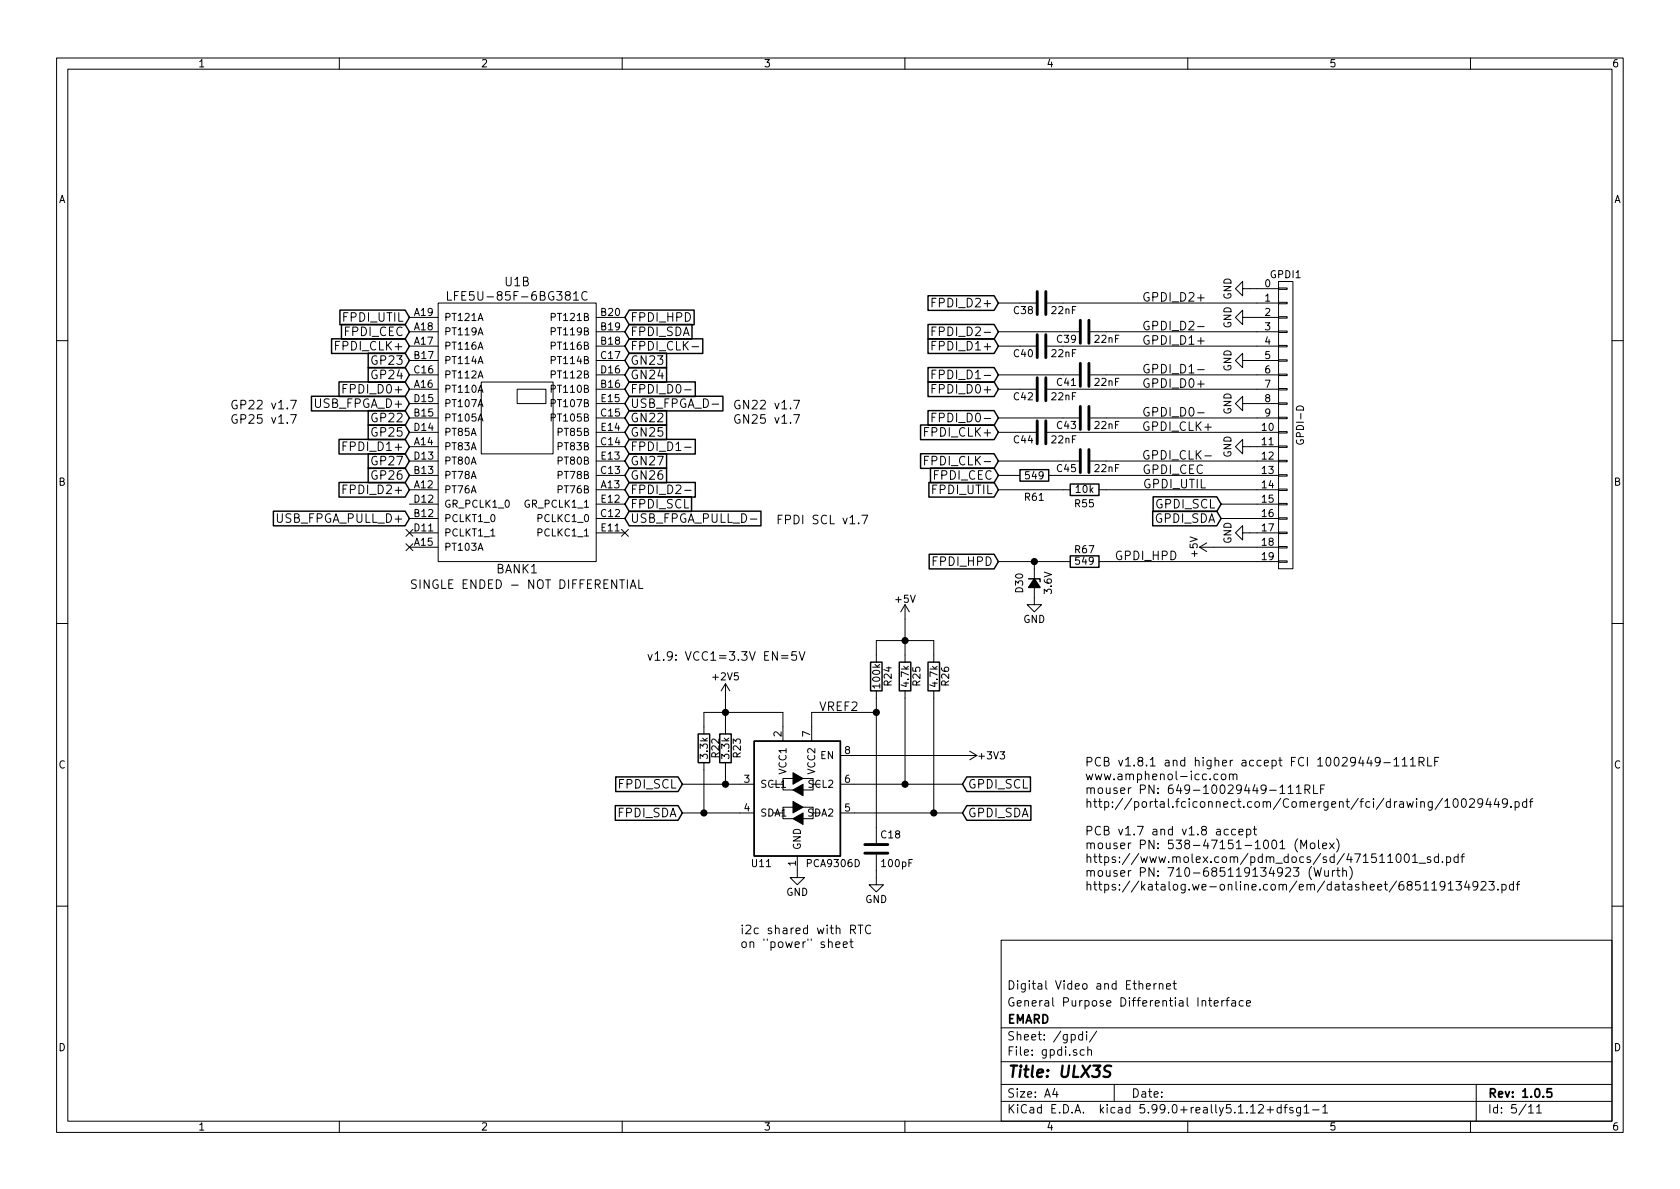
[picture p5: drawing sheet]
EESchema Schematic File Version 4
EELAYER 30 0
EELAYER END
$Descr A4 11693 8268
encoding utf-8
Sheet 5 11
Title "ULX3S"
Date ""
Rev "1.0.5"
Comp "EMARD"
Comment1 "General Purpose Differential Interface"
Comment2 "Digital Video and Ethernet"
Comment3 ""
Comment4 ""
$EndDescr
$Comp
L hdmi-d:HDMI-D GPDI1
U 1 1
P 8950 2950
F 0 "GPDI1" H 8950 4000 50  0000 C CNN
F 1 "GPDI-D" V 9050 2950 50  0000 C CNN
F 2 "conn-fci:CONN-10029449-111RLF" H 8950 2950 60  0001 C CNN
F 3 "http://portal.fciconnect.com/Comergent/fci/drawing/10029449.pdf" H 8950 2950 60  0001 C CNN
F 4 "www.amphenol-icc.com" H 8950 2950 60  0001 C CNN "MNF1_URL"
F 5 "10029449-111RLF" H 8950 2950 60  0001 C CNN "MPN"
F 6 "https://hr.mouser.com/datasheet/2/418/NG_CD_1903015_S-662666.pdf" H 8950 2950 50  0001 C CNN "Datasheet2"
F 7 "www.te.com" H 8950 2950 50  0001 C CNN "MNF2_URL"
F 8 "5-1903015-5" H 8950 2950 50  0001 C CNN "MPN2"
F 9 "649-10029449-111RLF" H 8950 2950 60  0001 C CNN "Mouser"
F 10 "0.439€" H 8950 2950 50  0001 C CNN "price100_Mouser"
F 11 "609-4614-1-ND" H 8950 2950 50  0001 C CNN "Digikey"
F 12 "A136174CT-ND" H 8950 2950 50  0001 C CNN "Digike_y2"
F 13 "C427307" H 8950 2950 50  0001 C CNN "LCSC"
F 14 "10029449-111RLF" H 8950 2950 50  0001 C CNN "Onlinecomponents"
F 15 "0.364$" H 8950 2950 50  0001 C CNN "price100_Onlinecomponents"
F 16 "FX001" H 8950 2950 50  0001 C CNN "Koncar"
F 17 "76T8273" H 8950 2950 50  0001 C CNN "Newark"
F 18 "T" H 8950 2950 50  0001 C CNN "Side"
	1    8950 2950
	1    0    0    -1  
$EndComp
$Comp
L power:GND #PWR096
U 1 1
P 8700 2000
F 0 "#PWR096" H 8700 1750 50  0001 C CNN
F 1 "GND" H 8700 1850 50  0000 C CNN
F 2 "" H 8700 2000 60  0000 C CNN
F 3 "" H 8700 2000 60  0000 C CNN
	1    8700 2000
	0    1    -1   0   
$EndComp
$Comp
L power:GND #PWR0101
U 1 1
P 8700 3700
F 0 "#PWR0101" H 8700 3450 50  0001 C CNN
F 1 "GND" H 8700 3550 50  0000 C CNN
F 2 "" H 8700 3700 60  0000 C CNN
F 3 "" H 8700 3700 60  0000 C CNN
	1    8700 3700
	0    1    -1   0   
$EndComp
$Comp
L power:GND #PWR0100
U 1 1
P 8700 3100
F 0 "#PWR0100" H 8700 2850 50  0001 C CNN
F 1 "GND" H 8700 2950 50  0000 C CNN
F 2 "" H 8700 3100 60  0000 C CNN
F 3 "" H 8700 3100 60  0000 C CNN
	1    8700 3100
	0    1    -1   0   
$EndComp
$Comp
L power:GND #PWR099
U 1 1
P 8700 2800
F 0 "#PWR099" H 8700 2550 50  0001 C CNN
F 1 "GND" H 8700 2650 50  0000 C CNN
F 2 "" H 8700 2800 60  0000 C CNN
F 3 "" H 8700 2800 60  0000 C CNN
	1    8700 2800
	0    1    -1   0   
$EndComp
$Comp
L power:GND #PWR098
U 1 1
P 8700 2500
F 0 "#PWR098" H 8700 2250 50  0001 C CNN
F 1 "GND" H 8700 2350 50  0000 C CNN
F 2 "" H 8700 2500 60  0000 C CNN
F 3 "" H 8700 2500 60  0000 C CNN
	1    8700 2500
	0    1    -1   0   
$EndComp
$Comp
L power:GND #PWR097
U 1 1
P 8700 2200
F 0 "#PWR097" H 8700 1950 50  0001 C CNN
F 1 "GND" H 8700 2050 50  0000 C CNN
F 2 "" H 8700 2200 60  0000 C CNN
F 3 "" H 8700 2200 60  0000 C CNN
	1    8700 2200
	0    1    -1   0   
$EndComp
Text GLabel 6950 3900 0    60   Input ~ 0
FPDI_HPD
Text GLabel 6950 3400 0    60   Input ~ 0
FPDI_UTIL
Text GLabel 6950 2100 0    60   Input ~ 0
FPDI_D2+
Text GLabel 6950 2300 0    60   Input ~ 0
FPDI_D2-
Text GLabel 6950 2400 0    60   Input ~ 0
FPDI_D1+
Text GLabel 6950 2600 0    60   Input ~ 0
FPDI_D1-
Text GLabel 6950 2700 0    60   Input ~ 0
FPDI_D0+
Text GLabel 6950 2900 0    60   Input ~ 0
FPDI_D0-
Text GLabel 6950 3000 0    60   Input ~ 0
FPDI_CLK+
Text GLabel 6950 3200 0    60   Input ~ 0
FPDI_CLK-
Text GLabel 6950 3300 0    60   Input ~ 0
FPDI_CEC
Text GLabel 8500 3500 0    60   Input ~ 0
GPDI_SCL
Text GLabel 8500 3600 0    60   Input ~ 0
GPDI_SDA
$Comp
L Device:R R24
U 1 1
P 6100 4700
F 0 "R24" V 6180 4700 50  0000 C CNN
F 1 "100k" V 6100 4700 50  0000 C CNN
F 2 "Resistor_SMD:R_0603_1608Metric" V 6030 4700 50  0001 C CNN
F 3 "" H 6100 4700 50  0000 C CNN
F 4 "www.yageo.com" V 6100 4700 50  0001 C CNN "MNF1_URL"
F 5 "AC0603FR-10100KL" V 6100 4700 50  0001 C CNN "MPN"
F 6 "71-RCA0603100KJNEC" V 6100 4700 50  0001 C CNN "Mouser"
F 7 "71-CRCW0603100KFKEAC" V 6100 4700 50  0001 C CNN "Mouse_r2"
F 8 "311-100KHRCT-ND" V 6100 4700 50  0001 C CNN "Digikey"
F 9 "P100KHCT-ND" V 6100 4700 50  0001 C CNN "Digike_y2"
F 10 "08AH9140" V 6100 4700 50  0001 C CNN "Newark"
F 11 "C73806" V 6100 4700 50  0001 C CNN "LCSC"
F 12 "FR003" V 6100 4700 50  0001 C CNN "Koncar"
	1    6100 4700
	1    0    0    -1  
$EndComp
$Comp
L Device:R R25
U 1 1
P 6300 4700
F 0 "R25" V 6380 4700 50  0000 C CNN
F 1 "4.7k" V 6300 4700 50  0000 C CNN
F 2 "Resistor_SMD:R_0603_1608Metric" V 6230 4700 50  0001 C CNN
F 3 "" H 6300 4700 50  0000 C CNN
	1    6300 4700
	1    0    0    -1  
$EndComp
$Comp
L Device:R R26
U 1 1
P 6500 4700
F 0 "R26" V 6580 4700 50  0000 C CNN
F 1 "4.7k" V 6500 4700 50  0000 C CNN
F 2 "Resistor_SMD:R_0603_1608Metric" V 6430 4700 50  0001 C CNN
F 3 "" H 6500 4700 50  0000 C CNN
	1    6500 4700
	1    0    0    -1  
$EndComp
$Comp
L power:+5V #PWR094
U 1 1
P 6300 4300
F 0 "#PWR094" H 6300 4150 50  0001 C CNN
F 1 "+5V" H 6300 4440 50  0000 C CNN
F 2 "" H 6300 4300 50  0000 C CNN
F 3 "" H 6300 4300 50  0000 C CNN
	1    6300 4300
	1    0    0    -1  
$EndComp
$Comp
L Device:C C18
U 1 1
P 6100 5900
F 0 "C18" H 6125 6000 50  0000 L CNN
F 1 "100pF" H 6125 5800 50  0000 L CNN
F 2 "Capacitor_SMD:C_0603_1608Metric" H 6138 5750 50  0001 C CNN
F 3 "" H 6100 5900 50  0000 C CNN
	1    6100 5900
	1    0    0    -1  
$EndComp
$Comp
L power:GND #PWR093
U 1 1
P 6100 6100
F 0 "#PWR093" H 6100 5850 50  0001 C CNN
F 1 "GND" H 6100 5950 50  0000 C CNN
F 2 "" H 6100 6100 50  0000 C CNN
F 3 "" H 6100 6100 50  0000 C CNN
	1    6100 6100
	1    0    0    -1  
$EndComp
$Comp
L power:GND #PWR092
U 1 1
P 5550 6050
F 0 "#PWR092" H 5550 5800 50  0001 C CNN
F 1 "GND" H 5550 5900 50  0000 C CNN
F 2 "" H 5550 6050 50  0000 C CNN
F 3 "" H 5550 6050 50  0000 C CNN
	1    5550 6050
	1    0    0    -1  
$EndComp
$Comp
L Device:R R23
U 1 1
P 5050 5200
F 0 "R23" V 5130 5200 50  0000 C CNN
F 1 "3.3k" V 5050 5200 50  0000 C CNN
F 2 "Resistor_SMD:R_0603_1608Metric" V 4980 5200 50  0001 C CNN
F 3 "" H 5050 5200 50  0000 C CNN
	1    5050 5200
	1    0    0    -1  
$EndComp
$Comp
L Device:R R22
U 1 1
P 4900 5200
F 0 "R22" V 4980 5200 50  0000 C CNN
F 1 "3.3k" V 4900 5200 50  0000 C CNN
F 2 "Resistor_SMD:R_0603_1608Metric" V 4830 5200 50  0001 C CNN
F 3 "" H 4900 5200 50  0000 C CNN
	1    4900 5200
	1    0    0    -1  
$EndComp
Text GLabel 6700 5650 2    60   Input ~ 0
GPDI_SDA
Text GLabel 6700 5450 2    60   Input ~ 0
GPDI_SCL
Text GLabel 4750 5450 0    60   Input ~ 0
FPDI_SCL
Text GLabel 4750 5650 0    60   Input ~ 0
FPDI_SDA
Text Label 5700 4950 0    60   ~ 0
VREF2
Text GLabel 2850 2700 0    60   Input ~ 0
FPDI_D0+
Text GLabel 4350 2700 2    60   Input ~ 0
FPDI_D0-
Text GLabel 4350 3100 2    60   Input ~ 0
FPDI_D1-
Text GLabel 4350 3400 2    60   Input ~ 0
FPDI_D2-
Text GLabel 4350 2400 2    60   Input ~ 0
FPDI_CLK-
Text GLabel 4350 2200 2    60   Input ~ 0
FPDI_HPD
Text GLabel 2850 3100 0    60   Input ~ 0
FPDI_D1+
Text GLabel 2850 3400 0    60   Input ~ 0
FPDI_D2+
Text GLabel 2850 2400 0    60   Input ~ 0
FPDI_CLK+
Text GLabel 2850 2200 0    60   Input ~ 0
FPDI_UTIL
Text GLabel 4350 3500 2    60   Input ~ 0
FPDI_SCL
Text GLabel 4350 2300 2    60   Input ~ 0
FPDI_SDA
Text GLabel 2850 2300 0    60   Input ~ 0
FPDI_CEC
Text GLabel 4350 2900 2    60   Input ~ 0
GN22
Text GLabel 4350 2500 2    60   Input ~ 0
GN23
Text GLabel 4350 2600 2    60   Input ~ 0
GN24
Text GLabel 4350 3000 2    60   Input ~ 0
GN25
Text GLabel 4350 3300 2    60   Input ~ 0
GN26
Text GLabel 4350 3200 2    60   Input ~ 0
GN27
Text GLabel 2850 3200 0    60   Input ~ 0
GP27
Text GLabel 2850 2600 0    60   Input ~ 0
GP24
Text GLabel 2850 2500 0    60   Input ~ 0
GP23
Text GLabel 2850 3300 0    60   Input ~ 0
GP26
Text GLabel 2850 2900 0    60   Input ~ 0
GP22
Text GLabel 2850 3000 0    60   Input ~ 0
GP25
Wire Wire Line
	8750 2100 7400 2100
Wire Wire Line
	8750 2200 8700 2200
Wire Wire Line
	8750 2300 7700 2300
Wire Wire Line
	8750 3600 8500 3600
Wire Wire Line
	8750 2400 7400 2400
Wire Wire Line
	8750 2500 8700 2500
Wire Wire Line
	8750 2600 7700 2600
Wire Wire Line
	8750 2700 7400 2700
Wire Wire Line
	8750 2800 8700 2800
Wire Wire Line
	8750 2900 7700 2900
Wire Wire Line
	8750 3000 7400 3000
Wire Wire Line
	8750 3100 8700 3100
Wire Wire Line
	8750 3200 7700 3200
Wire Wire Line
	8750 3400 7700 3400
Wire Wire Line
	8750 3500 8500 3500
Wire Wire Line
	8750 3700 8700 3700
Wire Wire Line
	8750 3800 8450 3800
Wire Wire Line
	8750 2000 8700 2000
Wire Wire Line
	4750 5450 5050 5450
Wire Wire Line
	6100 4550 6100 4450
Wire Wire Line
	6500 4450 6500 4550
Wire Wire Line
	6300 4300 6300 4450
Connection ~ 6300 4450
Wire Wire Line
	6300 5450 6300 4850
Wire Wire Line
	6500 5650 6500 4850
Wire Wire Line
	6100 6050 6100 6100
Wire Wire Line
	5050 5450 5050 5350
Wire Wire Line
	4900 5050 4900 4950
Wire Wire Line
	4900 4950 5050 4950
Wire Wire Line
	5050 4950 5050 5050
Connection ~ 5050 4950
Connection ~ 5050 5450
Wire Wire Line
	6100 4450 6300 4450
$Comp
L lfe5bg381:LFE5UM-85F-6BG381C U1
U 2 1
P 3600 2900
AR Path="/5A07A906" Ref="U1"  Part="2" 
AR Path="/58D686D9/5A07A906" Ref="U1"  Part="2" 
F 0 "U1" H 3600 3850 60  0000 C CNN
F 1 "LFE5U-85F-6BG381C" H 3600 3750 60  0000 C CNN
F 2 "lfe5bg381:BGA-381_pitch0.8mm_dia0.4mm" H 2550 3850 60  0001 C CNN
F 3 "http://www.latticesemi.com/~/media/LatticeSemi/Documents/DataSheets/ECP5/FPGA-DS-02012.pdf" H 2550 3850 60  0001 C CNN
F 4 "LFE5U-85F-6BG381C" H 3600 2900 60  0001 C CNN "MPN"
F 5 "www.mouser.com" H 3600 2900 60  0001 C CNN "Mouser_URL"
	2    3600 2900
	1    0    0    -1  
$EndComp
$Comp
L Device:R R61
U 1 1
P 7200 3300
F 0 "R61" V 7350 3300 50  0000 C CNN
F 1 "549" V 7200 3300 50  0000 C CNN
F 2 "Resistor_SMD:R_0603_1608Metric" V 7130 3300 50  0001 C CNN
F 3 "" H 7200 3300 50  0000 C CNN
	1    7200 3300
	0    1    1    0   
$EndComp
Text Notes 5150 6600 0    60   ~ 0
i2c shared with RTC\non "power" sheet
Text Notes 1600 2850 0    60   ~ 0
GP22 v1.7
Text Notes 5100 2850 0    60   ~ 0
GN22 v1.7
Text Notes 1600 2950 0    60   ~ 0
GP25 v1.7
Text Notes 5100 2950 0    60   ~ 0
GN25 v1.7
Text GLabel 2850 2800 0    60   Input ~ 0
USB_FPGA_D+
Text GLabel 4350 2800 2    60   Input ~ 0
USB_FPGA_D-
$Comp
L Device:C C44
U 1 1
P 7250 3000
F 0 "C44" V 7300 3050 50  0000 L CNN
F 1 "22nF" V 7300 2750 50  0000 L CNN
F 2 "Capacitor_SMD:C_0603_1608Metric" H 7288 2850 50  0001 C CNN
F 3 "" H 7250 3000 50  0000 C CNN
	1    7250 3000
	0    -1   1    0   
$EndComp
$Comp
L Device:C C45
U 1 1
P 7550 3200
F 0 "C45" V 7600 3250 50  0000 L CNN
F 1 "22nF" V 7600 2950 50  0000 L CNN
F 2 "Capacitor_SMD:C_0603_1608Metric" H 7588 3050 50  0001 C CNN
F 3 "" H 7550 3200 50  0000 C CNN
	1    7550 3200
	0    -1   1    0   
$EndComp
$Comp
L Device:C C43
U 1 1
P 7550 2900
F 0 "C43" V 7600 2950 50  0000 L CNN
F 1 "22nF" V 7600 2650 50  0000 L CNN
F 2 "Capacitor_SMD:C_0603_1608Metric" H 7588 2750 50  0001 C CNN
F 3 "" H 7550 2900 50  0000 C CNN
	1    7550 2900
	0    -1   1    0   
$EndComp
$Comp
L Device:C C42
U 1 1
P 7250 2700
F 0 "C42" V 7300 2750 50  0000 L CNN
F 1 "22nF" V 7300 2450 50  0000 L CNN
F 2 "Capacitor_SMD:C_0603_1608Metric" H 7288 2550 50  0001 C CNN
F 3 "" H 7250 2700 50  0000 C CNN
	1    7250 2700
	0    -1   1    0   
$EndComp
Wire Wire Line
	7100 2700 6950 2700
Wire Wire Line
	7400 2900 6950 2900
Wire Wire Line
	7400 3200 6950 3200
$Comp
L Device:C C41
U 1 1
P 7550 2600
F 0 "C41" V 7600 2650 50  0000 L CNN
F 1 "22nF" V 7600 2350 50  0000 L CNN
F 2 "Capacitor_SMD:C_0603_1608Metric" H 7588 2450 50  0001 C CNN
F 3 "" H 7550 2600 50  0000 C CNN
	1    7550 2600
	0    -1   1    0   
$EndComp
$Comp
L Device:C C40
U 1 1
P 7250 2400
F 0 "C40" V 7300 2450 50  0000 L CNN
F 1 "22nF" V 7300 2150 50  0000 L CNN
F 2 "Capacitor_SMD:C_0603_1608Metric" H 7288 2250 50  0001 C CNN
F 3 "" H 7250 2400 50  0000 C CNN
	1    7250 2400
	0    -1   1    0   
$EndComp
Wire Wire Line
	7100 2400 6950 2400
Wire Wire Line
	7400 2600 6950 2600
$Comp
L Device:C C38
U 1 1
P 7250 2100
F 0 "C38" V 7300 2150 50  0000 L CNN
F 1 "22nF" V 7300 1850 50  0000 L CNN
F 2 "Capacitor_SMD:C_0603_1608Metric" H 7288 1950 50  0001 C CNN
F 3 "" H 7250 2100 50  0000 C CNN
	1    7250 2100
	0    -1   1    0   
$EndComp
$Comp
L Device:C C39
U 1 1
P 7550 2300
F 0 "C39" V 7600 2350 50  0000 L CNN
F 1 "22nF" V 7600 2050 50  0000 L CNN
F 2 "Capacitor_SMD:C_0603_1608Metric" H 7588 2150 50  0001 C CNN
F 3 "" H 7550 2300 50  0000 C CNN
	1    7550 2300
	0    -1   1    0   
$EndComp
Wire Wire Line
	7100 2100 6950 2100
Wire Wire Line
	7400 2300 6950 2300
Wire Wire Line
	7400 3900 7200 3900
Wire Wire Line
	7100 3000 6950 3000
Wire Wire Line
	7400 3400 6950 3400
Text Label 8400 3400 2    60   ~ 0
GPDI_UTIL
Text Label 8200 3900 2    60   ~ 0
GPDI_HPD
Text Label 8450 3200 2    60   ~ 0
GPDI_CLK-
Text Label 8450 3000 2    60   ~ 0
GPDI_CLK+
Text Label 8400 2900 2    60   ~ 0
GPDI_D0-
Text Label 8400 2700 2    60   ~ 0
GPDI_D0+
Text Label 8400 2600 2    60   ~ 0
GPDI_D1-
Text Label 8400 2400 2    60   ~ 0
GPDI_D1+
Text Label 8400 2100 2    60   ~ 0
GPDI_D2+
Text Label 8400 2300 2    60   ~ 0
GPDI_D2-
Text Notes 5400 3650 0    60   ~ 0
FPDI SCL v1.7
Text GLabel 2850 3600 0    60   Input ~ 0
USB_FPGA_PULL_D+
Text GLabel 4350 3600 2    60   Input ~ 0
USB_FPGA_PULL_D-
Wire Wire Line
	6300 4450 6300 4550
Wire Wire Line
	6300 4450 6500 4450
Wire Wire Line
	5050 5450 5150 5450
Text Notes 7550 6200 0    60   ~ 0
PCB v1.8.1 and higher accept FCI 10029449-111RLF\nwww.amphenol-icc.com\nmouser PN: 649-10029449-111RLF\nhttp://portal.fciconnect.com/Comergent/fci/drawing/10029449.pdf\n\nPCB v1.7 and v1.8 accept\nmouser PN: 538-47151-1001 (Molex)\nhttps://www.molex.com/pdm_docs/sd/471511001_sd.pdf\nmouser PN: 710-685119134923 (Wurth)\nhttps://katalog.we-online.com/em/datasheet/685119134923.pdf
$Comp
L pca9306d:PCA9306D U11
U 1 1
P 5550 5550
F 0 "U11" H 5300 5100 50  0000 C CNN
F 1 "PCA9306D" H 5800 5100 50  0000 C CNN
F 2 "SM8:SM8" H 6500 4950 50  0001 C CNN
F 3 "https://www.nxp.com/docs/en/data-sheet/PCA9306.pdf" H 5550 5520 50  0001 C CNN
F 4 "www.nxp.com" H 5550 5550 50  0001 C CNN "MNF1_URL"
F 5 "PCA9306D" H 5550 5550 50  0001 C CNN "MPN"
F 6 "771-PCA9306D-T" H 5550 5550 50  0001 C CNN "Mouser"
F 7 "568-4215-1-ND" H 5550 5550 50  0001 C CNN "Digikey"
F 8 "70R6428" H 5550 5550 50  0001 C CNN "Newark"
F 9 "0.212$" H 5550 5550 50  0001 C CNN "price100_Newark"
F 10 "Leave empty" H 5550 5550 50  0001 C CNN "LowCost"
F 11 "FU008" H 5550 5550 50  0001 C CNN "Koncar"
	1    5550 5550
	1    0    0    -1  
$EndComp
Wire Wire Line
	5950 5450 6300 5450
Wire Wire Line
	5950 5650 6500 5650
Wire Wire Line
	6100 4850 6100 4950
Wire Wire Line
	5650 4950 6100 4950
Wire Wire Line
	5650 4950 5650 5050
Connection ~ 6500 5650
Wire Wire Line
	6500 5650 6700 5650
Connection ~ 6300 5450
Wire Wire Line
	6300 5450 6700 5450
Wire Wire Line
	4750 5650 4900 5650
Wire Wire Line
	4900 5350 4900 5650
Connection ~ 4900 5650
Wire Wire Line
	4900 5650 5150 5650
Wire Wire Line
	5050 4850 5050 4950
Wire Wire Line
	5450 4950 5450 5050
Wire Wire Line
	5050 4950 5450 4950
Text Notes 4500 4600 0    60   ~ 0
v1.9: VCC1=3.3V EN=5V
$Comp
L power:+2V5 #PWR0172
U 1 1
P 5050 4850
F 0 "#PWR0172" H 5050 4700 50  0001 C CNN
F 1 "+2V5" H 5050 5000 50  0000 C CNN
F 2 "" H 5050 4850 50  0001 C CNN
F 3 "" H 5050 4850 50  0001 C CNN
	1    5050 4850
	1    0    0    -1  
$EndComp
Connection ~ 6100 4950
Wire Wire Line
	6100 4950 6100 5750
Wire Wire Line
	5950 5250 6700 5250
$Comp
L power:+3V3 #PWR0173
U 1 1
P 6700 5250
F 0 "#PWR0173" H 6700 5100 50  0001 C CNN
F 1 "+3V3" V 6700 5350 50  0000 L CNN
F 2 "" H 6700 5250 50  0001 C CNN
F 3 "" H 6700 5250 50  0001 C CNN
	1    6700 5250
	0    1    1    0   
$EndComp
NoConn ~ 2850 3700
NoConn ~ 2850 3800
NoConn ~ 4350 3700
$Comp
L Device:R R67
U 1 1
P 7550 3900
F 0 "R67" V 7630 3900 50  0000 C CNN
F 1 "549" V 7550 3900 50  0000 C CNN
F 2 "Resistor_SMD:R_0603_1608Metric" V 7480 3900 50  0001 C CNN
F 3 "" H 7550 3900 50  0000 C CNN
	1    7550 3900
	0    -1   -1   0   
$EndComp
Wire Wire Line
	7350 3300 8750 3300
Wire Wire Line
	7050 3300 6950 3300
Text Label 7950 3300 0    60   ~ 0
GPDI_CEC
$Comp
L Device:R R55
U 1 1
P 7550 3400
F 0 "R55" V 7450 3400 50  0000 C CNN
F 1 "10k" V 7550 3400 50  0000 C CNN
F 2 "Resistor_SMD:R_0603_1608Metric" V 7480 3400 50  0001 C CNN
F 3 "" H 7550 3400 50  0000 C CNN
F 4 "Leave empty" V 7550 3400 50  0001 C CNN "Note"
	1    7550 3400
	0    -1   -1   0   
$EndComp
$Comp
L power:+5V #PWR095
U 1 1
P 8450 3800
F 0 "#PWR095" H 8450 3650 50  0001 C CNN
F 1 "+5V" H 8450 3940 50  0000 C CNN
F 2 "" H 8450 3800 50  0000 C CNN
F 3 "" H 8450 3800 50  0000 C CNN
	1    8450 3800
	0    -1   1    0   
$EndComp
Wire Wire Line
	7700 3900 8750 3900
$Comp
L power:GND #PWR0178
U 1 1
P 7200 4150
F 0 "#PWR0178" H 7200 3900 50  0001 C CNN
F 1 "GND" H 7200 4000 50  0000 C CNN
F 2 "" H 7200 4150 50  0000 C CNN
F 3 "" H 7200 4150 50  0000 C CNN
	1    7200 4150
	1    0    0    -1  
$EndComp
Wire Wire Line
	7200 3900 7200 3950
$Comp
L Device:D_Zener_Small_ALT D?
U 1 1
P 7200 4050
AR Path="/58D6BF46/5F8E2758" Ref="D?"  Part="1" 
AR Path="/58D686D9/5F8E2758" Ref="D30"  Part="1" 
F 0 "D30" H 7200 3950 50  0000 C CNN
F 1 "3.6V" H 7200 4150 50  0000 C CNN
F 2 "Diode_SMD:D_SOD-323_HandSoldering" V 7200 4050 50  0001 C CNN
F 3 "http://www.taiwansemi.com/products/datasheet/BZT52C2V4S%20SERIES_H1709.pdf" V 7200 4050 50  0001 C CNN
	1    7200 4050
	0    1    1    0   
$EndComp
Connection ~ 7200 3900
Wire Wire Line
	7200 3900 6950 3900
Text Notes 2850 4100 0    60   ~ 0
SINGLE ENDED - NOT DIFFERENTIAL
$EndSCHEMATC
